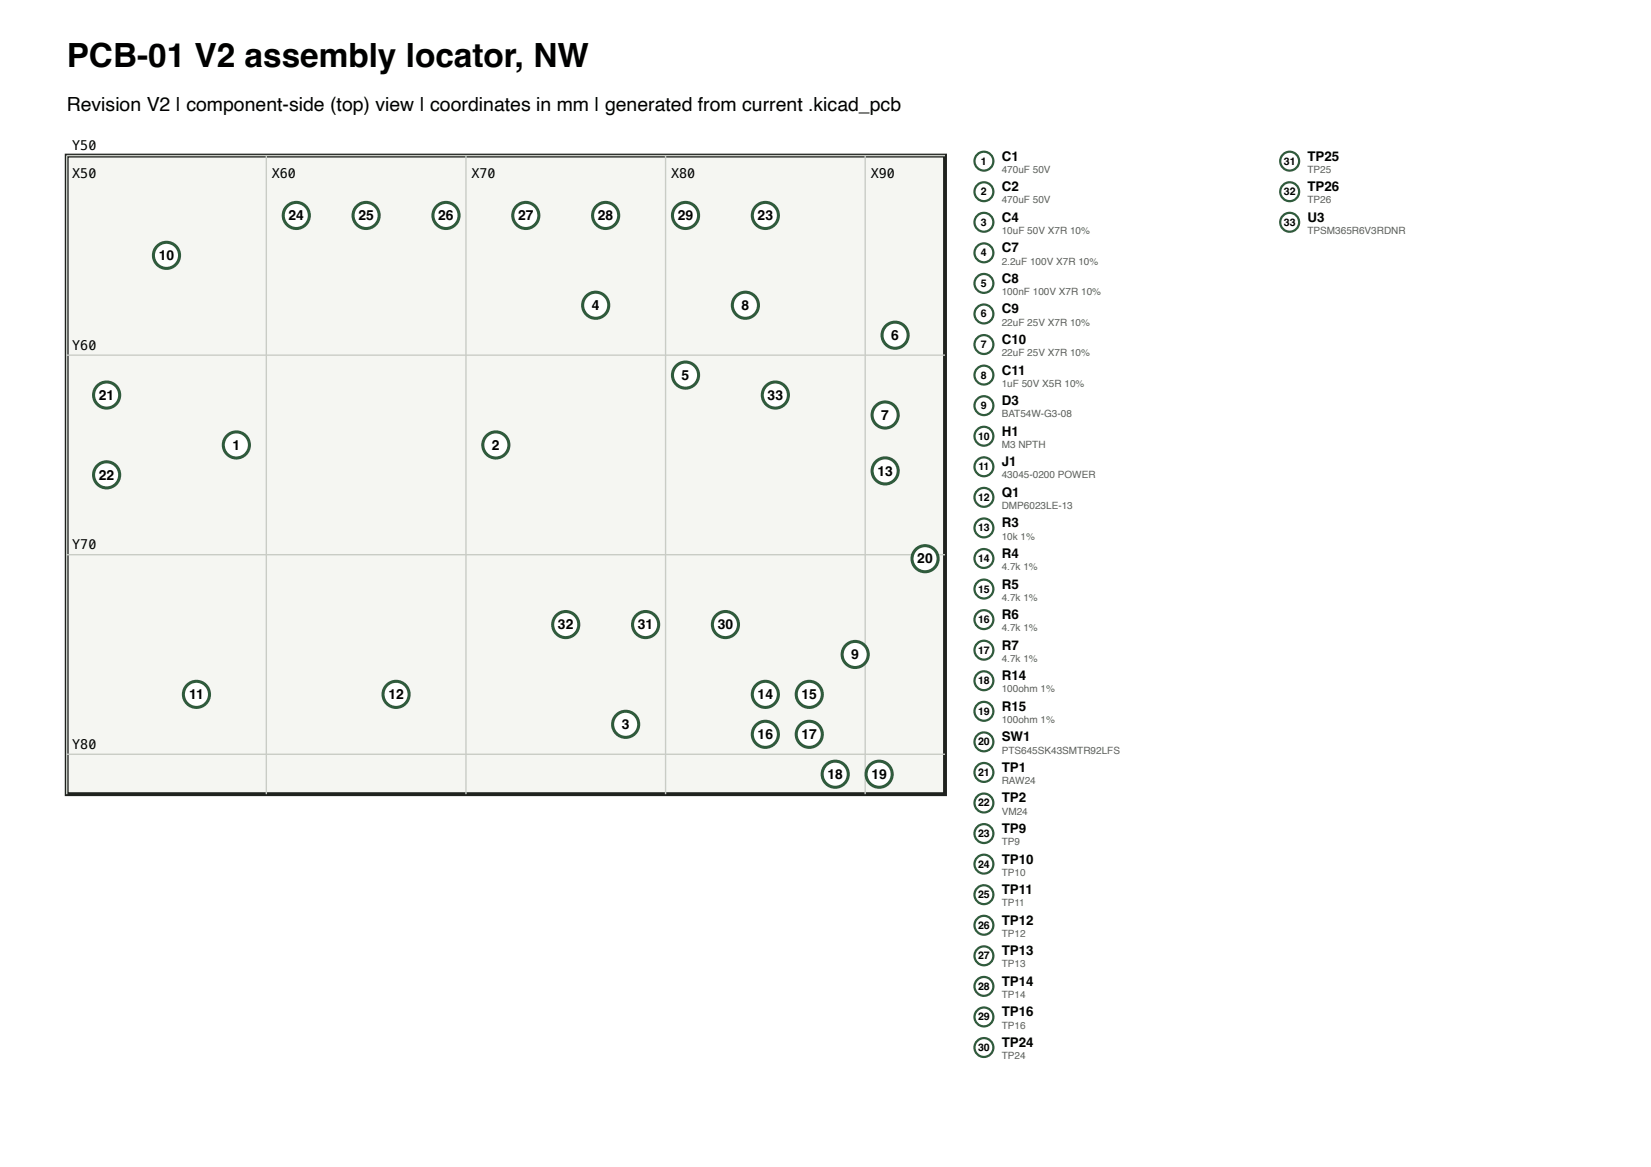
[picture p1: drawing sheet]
<svg xmlns="http://www.w3.org/2000/svg" width="297mm" height="210mm" viewBox="0 0 297 210" stroke-linecap="round" stroke-linejoin="round" font-family="sans-serif">
<path d="M12 28h158v114.9h-158z" fill="#f5f6f2" stroke="#20231f" stroke-width=".7" stroke-linecap="butt"/>
<path d="M47.9 28v114.9M83.8 28v114.9M119.7 28v114.9M155.6 28v114.9M170 28h-158v114.9M12 63.9h158M12 99.8h158M12 135.7h158" fill="none" stroke="#c9ccc5" stroke-width=".25"/>
<circle cx="42.5" cy="80.1" r=".8" fill="#232722"/>
<circle cx="42.5" cy="80.1" r="2.35" fill="#fff" stroke="#2f5b3c" stroke-width=".55"/>
<circle cx="89.2" cy="80.1" r=".8" fill="#232722"/>
<circle cx="89.2" cy="80.1" r="2.35" fill="#fff" stroke="#2f5b3c" stroke-width=".55"/>
<circle cx="112.6" cy="130.3" r=".8" fill="#232722"/>
<circle cx="112.5" cy="130.3" r="2.35" fill="#fff" stroke="#2f5b3c" stroke-width=".55"/>
<circle cx="107.2" cy="54.9" r=".8" fill="#232722"/>
<circle cx="107.2" cy="54.9" r="2.35" fill="#fff" stroke="#2f5b3c" stroke-width=".55"/>
<circle cx="123.3" cy="67.5" r=".8" fill="#232722"/>
<circle cx="123.3" cy="67.5" r="2.35" fill="#fff" stroke="#2f5b3c" stroke-width=".55"/>
<circle cx="161" cy="60.3" r=".8" fill="#232722"/>
<circle cx="161" cy="60.3" r="2.35" fill="#fff" stroke="#2f5b3c" stroke-width=".55"/>
<circle cx="159.2" cy="74.7" r=".8" fill="#232722"/>
<circle cx="159.2" cy="74.7" r="2.35" fill="#fff" stroke="#2f5b3c" stroke-width=".55"/>
<circle cx="134.1" cy="54.9" r=".8" fill="#232722"/>
<circle cx="134.1" cy="54.9" r="2.35" fill="#fff" stroke="#2f5b3c" stroke-width=".55"/>
<circle cx="153.8" cy="117.8" r=".8" fill="#232722"/>
<circle cx="153.8" cy="117.8" r="2.35" fill="#fff" stroke="#2f5b3c" stroke-width=".55"/>
<circle cx="29.9" cy="46" r=".8" fill="#232722"/>
<circle cx="29.9" cy="46" r="2.35" fill="#fff" stroke="#2f5b3c" stroke-width=".55"/>
<circle cx="35.3" cy="125" r=".8" fill="#232722"/>
<circle cx="35.3" cy="125" r="2.35" fill="#fff" stroke="#2f5b3c" stroke-width=".55"/>
<circle cx="71.2" cy="125" r=".8" fill="#232722"/>
<circle cx="71.2" cy="125" r="2.35" fill="#fff" stroke="#2f5b3c" stroke-width=".55"/>
<circle cx="159.2" cy="84.7" r=".8" fill="#232722"/>
<circle cx="159.2" cy="84.7" r="2.35" fill="#fff" stroke="#2f5b3c" stroke-width=".55"/>
<circle cx="137.7" cy="125" r=".8" fill="#232722"/>
<circle cx="137.7" cy="125" r="2.35" fill="#fff" stroke="#2f5b3c" stroke-width=".55"/>
<circle cx="145.6" cy="125" r=".8" fill="#232722"/>
<circle cx="145.6" cy="125" r="2.35" fill="#fff" stroke="#2f5b3c" stroke-width=".55"/>
<circle cx="137.7" cy="132.1" r=".8" fill="#232722"/>
<circle cx="137.7" cy="132.1" r="2.35" fill="#fff" stroke="#2f5b3c" stroke-width=".55"/>
<circle cx="145.6" cy="132.1" r=".8" fill="#232722"/>
<circle cx="145.6" cy="132.1" r="2.35" fill="#fff" stroke="#2f5b3c" stroke-width=".55"/>
<circle cx="150.2" cy="139.3" r=".8" fill="#232722"/>
<circle cx="150.2" cy="139.3" r="2.35" fill="#fff" stroke="#2f5b3c" stroke-width=".55"/>
<circle cx="158.1" cy="139.3" r=".8" fill="#232722"/>
<circle cx="158.1" cy="139.3" r="2.35" fill="#fff" stroke="#2f5b3c" stroke-width=".55"/>
<circle cx="166.4" cy="100.5" r=".8" fill="#232722"/>
<circle cx="166.4" cy="100.5" r="2.35" fill="#fff" stroke="#2f5b3c" stroke-width=".55"/>
<circle cx="19.2" cy="71.1" r=".8" fill="#232722"/>
<circle cx="19.2" cy="71.1" r="2.35" fill="#fff" stroke="#2f5b3c" stroke-width=".55"/>
<circle cx="19.2" cy="85.5" r=".8" fill="#232722"/>
<circle cx="19.2" cy="85.5" r="2.35" fill="#fff" stroke="#2f5b3c" stroke-width=".55"/>
<circle cx="137.7" cy="38.8" r=".8" fill="#232722"/>
<circle cx="137.7" cy="38.8" r="2.35" fill="#fff" stroke="#2f5b3c" stroke-width=".55"/>
<circle cx="53.3" cy="38.8" r=".8" fill="#232722"/>
<circle cx="53.3" cy="38.8" r="2.35" fill="#fff" stroke="#2f5b3c" stroke-width=".55"/>
<circle cx="65.9" cy="38.8" r=".8" fill="#232722"/>
<circle cx="65.9" cy="38.8" r="2.35" fill="#fff" stroke="#2f5b3c" stroke-width=".55"/>
<circle cx="80.2" cy="38.8" r=".8" fill="#232722"/>
<circle cx="80.2" cy="38.8" r="2.35" fill="#fff" stroke="#2f5b3c" stroke-width=".55"/>
<circle cx="94.6" cy="38.8" r=".8" fill="#232722"/>
<circle cx="94.6" cy="38.8" r="2.35" fill="#fff" stroke="#2f5b3c" stroke-width=".55"/>
<circle cx="108.9" cy="38.8" r=".8" fill="#232722"/>
<circle cx="108.9" cy="38.8" r="2.35" fill="#fff" stroke="#2f5b3c" stroke-width=".55"/>
<circle cx="123.3" cy="38.8" r=".8" fill="#232722"/>
<circle cx="123.3" cy="38.8" r="2.35" fill="#fff" stroke="#2f5b3c" stroke-width=".55"/>
<circle cx="130.5" cy="112.4" r=".8" fill="#232722"/>
<circle cx="130.5" cy="112.4" r="2.35" fill="#fff" stroke="#2f5b3c" stroke-width=".55"/>
<circle cx="116.1" cy="112.4" r=".8" fill="#232722"/>
<circle cx="116.1" cy="112.4" r="2.35" fill="#fff" stroke="#2f5b3c" stroke-width=".55"/>
<circle cx="101.8" cy="112.4" r=".8" fill="#232722"/>
<circle cx="101.8" cy="112.4" r="2.35" fill="#fff" stroke="#2f5b3c" stroke-width=".55"/>
<circle cx="139.5" cy="71.1" r=".8" fill="#232722"/>
<circle cx="139.5" cy="71.1" r="2.35" fill="#fff" stroke="#2f5b3c" stroke-width=".55"/>
<g fill="#fff" stroke="#2f5b3c" stroke-width=".4">
<circle cx="177" cy="29" r="1.7"/>
<circle cx="177" cy="34.5" r="1.7"/>
<circle cx="177" cy="40" r="1.7"/>
<circle cx="177" cy="45.5" r="1.7"/>
<circle cx="177" cy="51" r="1.7"/>
<circle cx="177" cy="56.5" r="1.7"/>
<circle cx="177" cy="62" r="1.7"/>
<circle cx="177" cy="67.5" r="1.7"/>
<circle cx="177" cy="73" r="1.7"/>
<circle cx="177" cy="78.5" r="1.7"/>
<circle cx="177" cy="84" r="1.7"/>
<circle cx="177" cy="89.5" r="1.7"/>
<circle cx="177" cy="95" r="1.7"/>
<circle cx="177" cy="100.5" r="1.7"/>
<circle cx="177" cy="106" r="1.7"/>
<circle cx="177" cy="111.5" r="1.7"/>
<circle cx="177" cy="117" r="1.7"/>
<circle cx="177" cy="122.5" r="1.7"/>
<circle cx="177" cy="128" r="1.7"/>
<circle cx="177" cy="133.5" r="1.7"/>
<circle cx="177" cy="139" r="1.7"/>
<circle cx="177" cy="144.5" r="1.7"/>
<circle cx="177" cy="150" r="1.7"/>
<circle cx="177" cy="155.5" r="1.7"/>
<circle cx="177" cy="161" r="1.7"/>
<circle cx="177" cy="166.5" r="1.7"/>
<circle cx="177" cy="172" r="1.7"/>
<circle cx="177" cy="177.5" r="1.7"/>
<circle cx="177" cy="183" r="1.7"/>
<circle cx="177" cy="188.5" r="1.7"/>
<circle cx="232" cy="29" r="1.7"/>
<circle cx="232" cy="34.5" r="1.7"/>
<circle cx="232" cy="40" r="1.7"/>
</g>
<text font-size="6" x="12" y="12">PCB-01 V2 assembly locator, NW</text>
<text font-size="3.5" x="12" y="20">Revision V2 | component-side (top) view | coordinates in mm | generated from current .kicad_pcb</text>
<g font-size="2.5">
<text x="51.9" y="39.6">24</text>
<text x="64.5" y="39.6">25</text>
<text x="78.8" y="39.6">26</text>
<text x="93.2" y="39.6">27</text>
<text x="107.6" y="39.6">28</text>
<text x="121.9" y="39.6">29</text>
<text x="136.3" y="39.6">23</text>
<text x="28.6" y="46.8">10</text>
<text x="106.5" y="55.8">4</text>
<text x="133.4" y="55.8">8</text>
<text x="160.3" y="61.2">6</text>
<text x="17.8" y="71.9">21</text>
<text x="122.6" y="68.4">5</text>
<text x="138.1" y="71.9">33</text>
<text x="158.5" y="75.5">7</text>
<text x="41.8" y="80.9">1</text>
<text x="88.5" y="80.9">2</text>
<text x="17.8" y="86.3">22</text>
<text x="157.8" y="85.6">13</text>
<text x="165" y="101.4">20</text>
<text x="100.4" y="113.2">32</text>
<text x="114.7" y="113.2">31</text>
<text x="129.1" y="113.2">30</text>
<text x="153.1" y="118.6">9</text>
<text x="34" y="125.8">11</text>
<text x="69.9" y="125.8">12</text>
<text x="136.3" y="125.8">14</text>
<text x="144.2" y="125.8">15</text>
<text x="111.9" y="131.2">3</text>
<text x="136.3" y="133">16</text>
<text x="144.2" y="133">17</text>
<text x="148.9" y="140.2">18</text>
<text x="156.8" y="140.2">19</text>
</g>
<g font-size="2.4">
<text x="13" y="27">Y50</text>
<text x="180.2" y="28.9">C1</text>
<text x="235.2" y="28.9">TP25</text>
<text x="13" y="32">X50</text>
<text x="48.9" y="32">X60</text>
<text x="84.8" y="32">X70</text>
<text x="120.7" y="32">X80</text>
<text x="156.6" y="32">X90</text>
<text x="180.2" y="34.4">C2</text>
<text x="235.2" y="34.4">TP26</text>
<text x="180.2" y="39.9">C4</text>
<text x="235.2" y="39.9">U3</text>
<text x="180.2" y="45.4">C7</text>
<text x="180.2" y="50.9">C8</text>
<text x="180.2" y="56.4">C9</text>
<text x="13" y="62.9">Y60</text>
<text x="180.2" y="61.9">C10</text>
<text x="180.2" y="67.4">C11</text>
<text x="180.2" y="72.9">D3</text>
<text x="180.2" y="78.4">H1</text>
<text x="180.2" y="83.9">J1</text>
<text x="180.2" y="89.4">Q1</text>
<text x="180.2" y="94.9">R3</text>
<text x="13" y="98.8">Y70</text>
<text x="180.2" y="100.4">R4</text>
<text x="180.2" y="105.9">R5</text>
<text x="180.2" y="111.4">R6</text>
<text x="180.2" y="116.9">R7</text>
<text x="180.2" y="122.4">R14</text>
<text x="180.2" y="127.9">R15</text>
<text x="13" y="134.7">Y80</text>
<text x="180.2" y="133.4">SW1</text>
<text x="180.2" y="138.9">TP1</text>
<text x="180.2" y="144.4">TP2</text>
<text x="180.2" y="149.9">TP9</text>
<text x="180.2" y="155.4">TP10</text>
<text x="180.2" y="160.9">TP11</text>
<text x="180.2" y="166.4">TP12</text>
<text x="180.2" y="171.9">TP13</text>
<text x="180.2" y="177.4">TP14</text>
<text x="180.2" y="182.9">TP16</text>
<text x="180.2" y="188.4">TP24</text>
</g>
<g font-size="1.9">
<text x="176.5" y="29.6">1</text>
<text x="230.9" y="29.6">31</text>
<text x="176.5" y="35.1">2</text>
<text x="230.9" y="35.1">32</text>
<text x="176.5" y="40.6">3</text>
<text x="230.9" y="40.6">33</text>
<text x="176.5" y="46.1">4</text>
<text x="176.5" y="51.6">5</text>
<text x="176.5" y="57.1">6</text>
<text x="176.5" y="62.6">7</text>
<text x="176.5" y="68.1">8</text>
<text x="176.5" y="73.6">9</text>
<text x="175.9" y="79.1">10</text>
<text x="176" y="84.6">11</text>
<text x="175.9" y="90.1">12</text>
<text x="175.9" y="95.6">13</text>
<text x="175.9" y="101.1">14</text>
<text x="175.9" y="106.6">15</text>
<text x="175.9" y="112.1">16</text>
<text x="175.9" y="117.6">17</text>
<text x="175.9" y="123.1">18</text>
<text x="175.9" y="128.6">19</text>
<text x="175.9" y="134.1">20</text>
<text x="175.9" y="139.6">21</text>
<text x="175.9" y="145.1">22</text>
<text x="175.9" y="150.6">23</text>
<text x="175.9" y="156.1">24</text>
<text x="175.9" y="161.6">25</text>
<text x="175.9" y="167.1">26</text>
<text x="175.9" y="172.6">27</text>
<text x="175.9" y="178.1">28</text>
<text x="175.9" y="183.6">29</text>
<text x="175.9" y="189.1">30</text>
</g>
<g font-size="1.8" fill="#5d625c">
<text x="180.2" y="31.1">470uF 50V</text>
<text x="235.2" y="31.1">TP25</text>
<text x="180.2" y="36.6">470uF 50V</text>
<text x="235.2" y="36.6">TP26</text>
<text x="180.2" y="42.1">10uF 50V X7R 10%</text>
<text x="180.2" y="47.6">2.2uF 100V X7R 10%</text>
<text x="235.2" y="42.1">TPSM365R6V3RDNR</text>
<text x="180.2" y="53.1">100nF 100V X7R 10%</text>
<text x="180.2" y="58.6">22uF 25V X7R 10%</text>
<text x="180.2" y="64.1">22uF 25V X7R 10%</text>
<text x="180.2" y="69.6">1uF 50V X5R 10%</text>
<text x="180.2" y="75.1">BAT54W-G3-08</text>
<text x="180.2" y="80.6">M3 NPTH</text>
<text x="180.2" y="86.1">43045-0200 POWER</text>
<text x="180.2" y="91.6">DMP6023LE-13</text>
<text x="180.2" y="97.1">10k 1%</text>
<text x="180.2" y="102.6">4.7k 1%</text>
<text x="180.2" y="108.1">4.7k 1%</text>
<text x="180.2" y="113.6">4.7k 1%</text>
<text x="180.2" y="119.1">4.7k 1%</text>
<text x="180.2" y="124.6">100ohm 1%</text>
<text x="180.2" y="130.1">100ohm 1%</text>
<text x="180.2" y="135.6">PTS645SK43SMTR92LFS</text>
<text x="180.2" y="141.1">RAW24</text>
<text x="180.2" y="146.6">VM24</text>
<text x="180.2" y="152.1">TP9</text>
<text x="180.2" y="157.6">TP10</text>
<text x="180.2" y="163.1">TP11</text>
<text x="180.2" y="168.6">TP12</text>
<text x="180.2" y="174.1">TP13</text>
<text x="180.2" y="179.6">TP14</text>
<text x="180.2" y="185.1">TP16</text>
<text x="180.2" y="190.6">TP24</text>
</g>
</svg>
